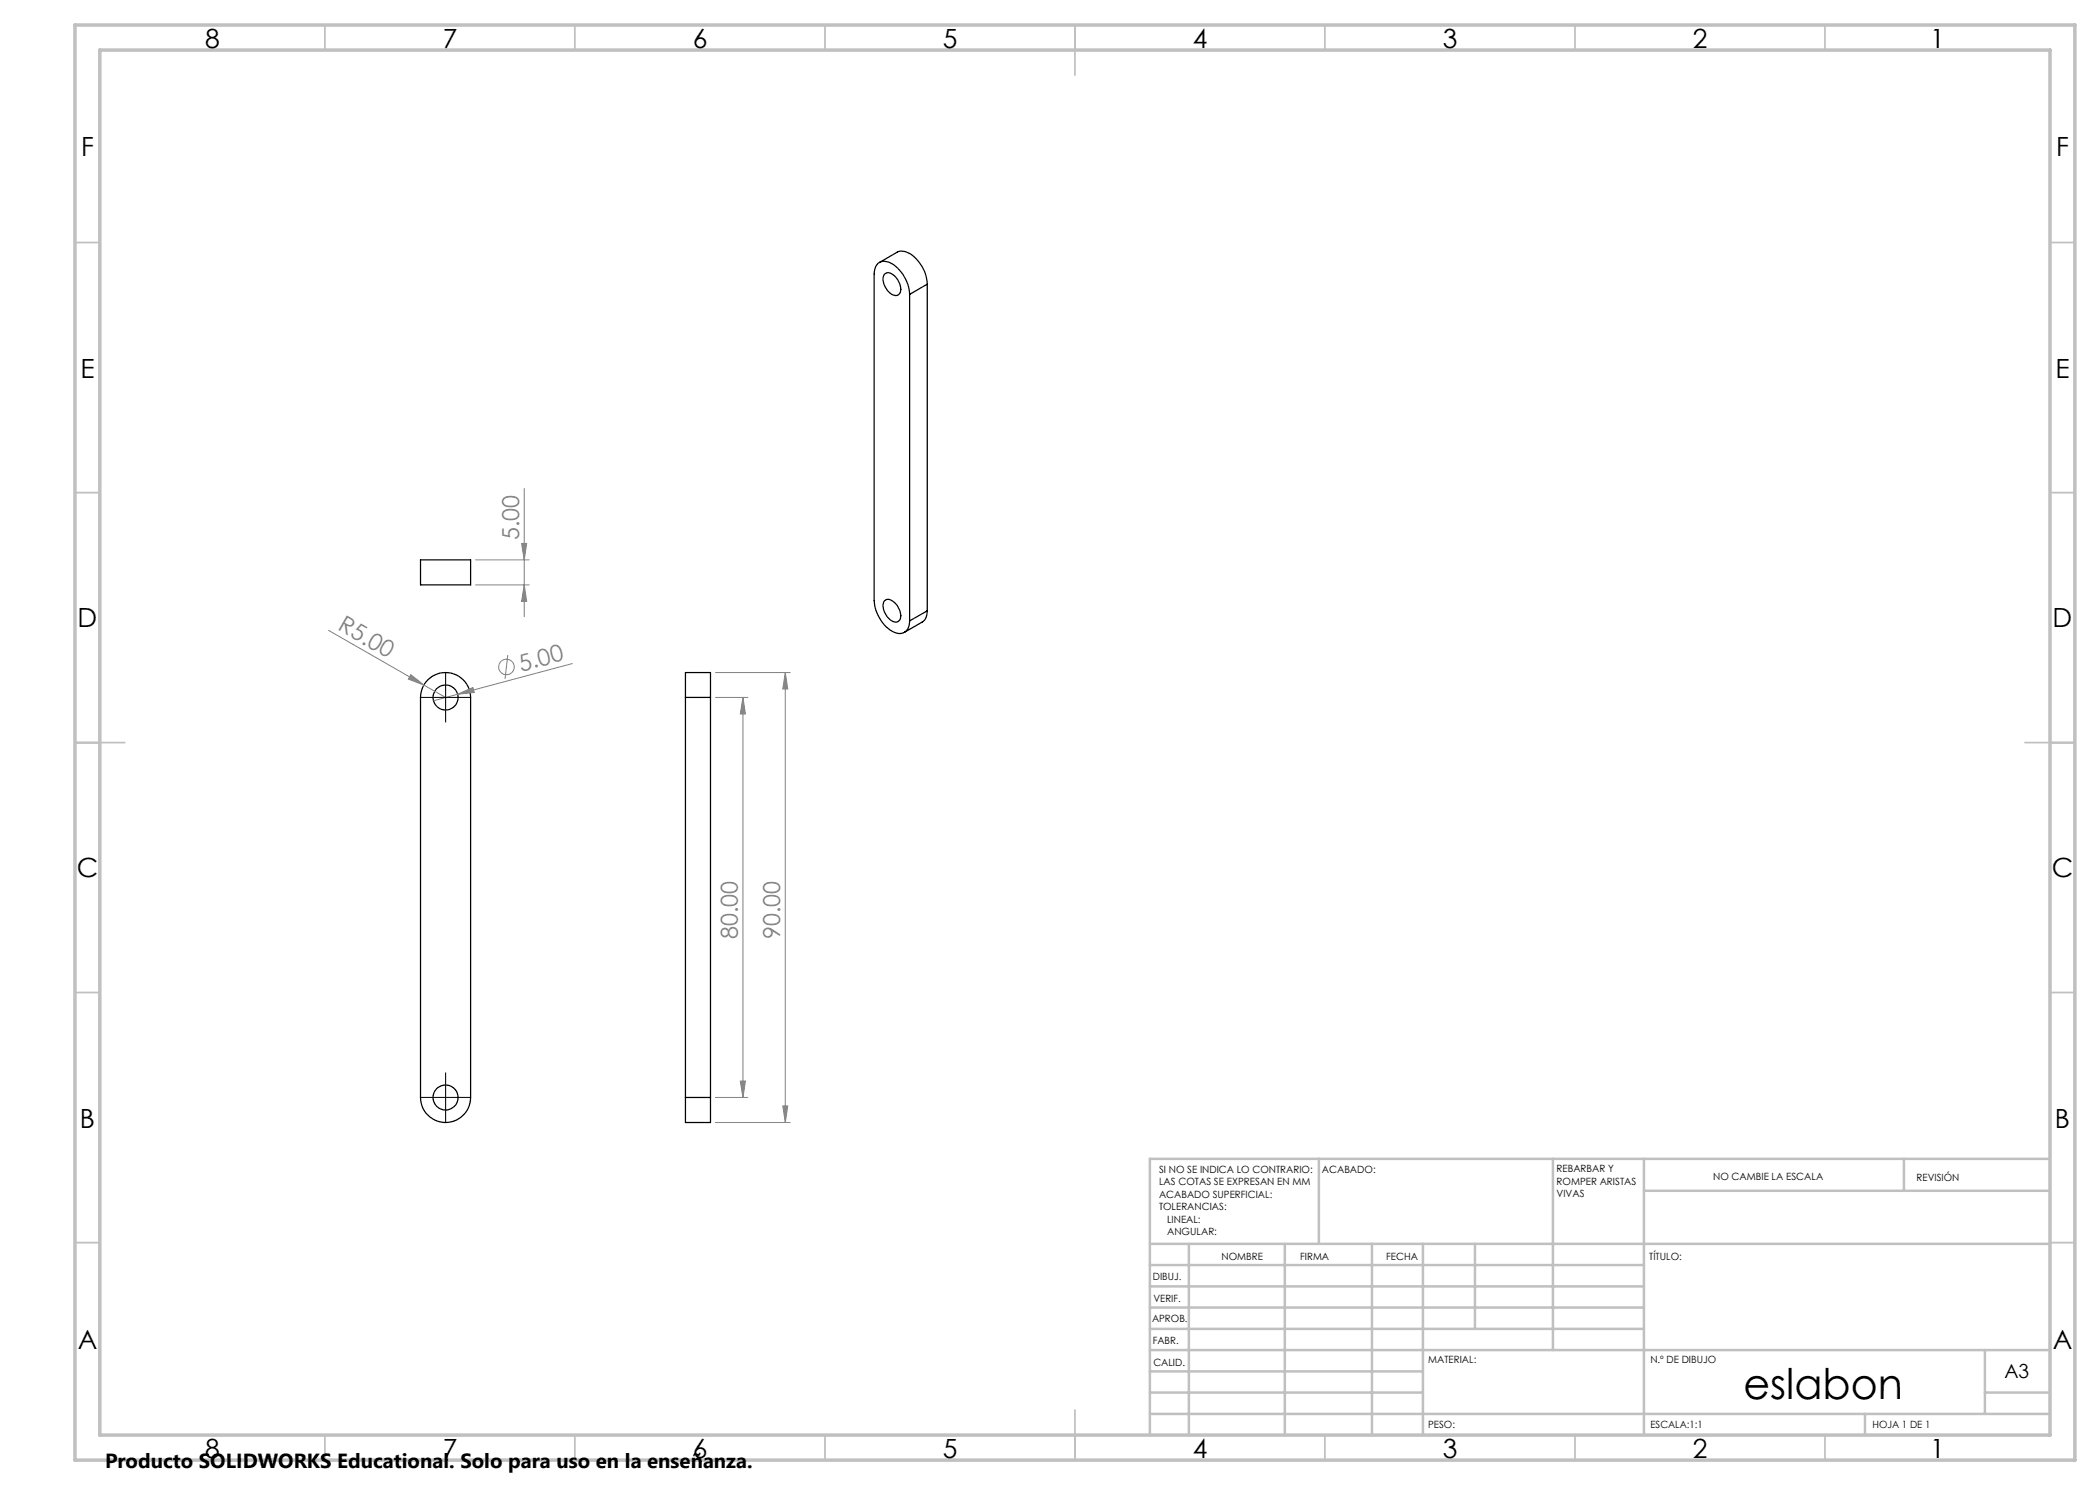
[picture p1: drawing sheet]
<svg xmlns="http://www.w3.org/2000/svg" width="420mm" height="297mm" viewBox="0 0 420 297" stroke-linecap="round" stroke-linejoin="round" font-family="sans-serif">
<g fill="none" stroke="#000" stroke-width=".25">
<path d="M175.9 52.5l3.5-2.1a3.3 3.3 0 0 1 3.7 1.2 8 8 0 0 1 2.4 5.2M176.9 54.9a1.33 1.33 0 0 1 2 .2 3.4 3.4 0 0 1 1.1 3.6 1.21 1.21 0 0 1-2-.1 3.2 3.2 0 0 1-1.1-3.7zM181.9 58.9a7.5 7.5 0 0 0-4.3-6.5 1.98 1.98 0 0 0-2.7 1.9l-.1 65.8a7.5 7.5 0 0 0 4.4 6.5 1.98 1.98 0 0 0 2.7-2v-.4M181.9 58.9v65.3M185.5 56.8l-3.6 2.1M185.5 56.8v65.4M84.1 112h10v5h-10zM85.6 136a5 5 0 0 1 5.4-1.1 5 5 0 0 1 3.1 4.6v80a5 5 0 0 1-5 5 5 5 0 0 1-5-5v-80l.1-1.1 .4-1.1zM137.1 139.5v-5h5v5M137.1 139.5v80M137.1 139.5h5M142.1 139.5v80"/>
<path d="M176.9 120.2a1.33 1.33 0 0 1 2 .3 3.3 3.3 0 0 1 1.1 3.5 1.34 1.34 0 0 1-2.2-.3 3.1 3.1 0 0 1-.9-3.5zM185.5 122.2l-.3 1.2-.5 .8-3.8 2.3M185.5 122.2l-3.6 2M137.1 219.5v5h5v-5M137.1 219.5h5"/>
<circle cx="89.1" cy="139.5" r="2.5"/>
<circle cx="89.1" cy="219.5" r="2.5"/>
</g>
<path d="M65.7 126.1l19.1 10.9M82.2 134.9l2.6 2.1-3.1-1.2zM84.8 137l4.3 2.5" fill="none" stroke="#808080" stroke-width=".2"/>
<g fill="none" stroke="#c0c0c0" stroke-width=".35">
<path d="M65 5v5M115 5v5M165 5v5M215 5v10M265 5v5M315 5v5M365 5v5M15 48.5h5M410 48.5h5M15 98.5h5M410 98.5h5M15 148.5h10"/>
<path d="M405 148.5h10M15 198.5h5M410 198.5h5M15 248.5h5M410 248.5h5M65 287v5M115 287v5M165 287v5M215 282v10M265 287v5M315 287v5M365 287v5"/>
</g>
<g fill="none" stroke="#c0c0c0" stroke-width=".5">
<path d="M263.8 231.8v17M310.6 231.8v38.2M328.8 231.8v55.2M328.8 238.2h81.2M380.8 231.8v6.4M410 231.8h-180v55.2M230 248.8h180M230 257.3h98.8M230 253h98.8M237.8 248.8v38.2M257 248.8v38.2M274.4 248.8v38.2"/>
<path d="M284.6 248.8v38.2M295 248.8v17M230 265.8h98.8M230 261.5h98.8M230 278.5h54.6M230 274.3h54.6M230 270h180M397 278.5h13M397 270v12.8M230 282.8h180M373 282.8v4.2"/>
</g>
<path d="M15 5h400v287h-400zM20 10h390v277h-390z" fill="none" stroke="#c0c0c0" stroke-width=".7"/>
<path d="M82.2 134.9l2.6 2.1-3.1-1.2z" fill="#808080"/>
<g fill="none" stroke="#808080" stroke-width=".2">
<path d="M91.5 138.8l3.1-1.3 .3 1zM91.5 138.8l-4.8 1.4M101.6 131l-.6 4.8M114.5 132.7l-23 6.1"/>
<circle cx="101.3" cy="133.4" r="1.56"/>
</g>
<path d="M91.5 138.8l3.1-1.3 .3 1z" fill="#808080"/>
<path d="M104.8 97.7v25.6M95.1 117h10.7M95.1 112h10.7M104.8 117l.5 3.3h-1z" fill="none" stroke="#808080" stroke-width=".2"/>
<g fill="none" stroke="#000" stroke-width=".2" stroke-dasharray="15.2 1.3 1.3 1.3" stroke-linecap="butt">
<path d="M86.6 139.5h-2.5M89.1 139.5v-2.5M89.1 139.5h-2.5M89.1 139.5v2.5M89.1 139.5h2.5M89.1 137v-2.5M91.6 139.5h2.5M89.1 142v2.5M86.6 219.5h-2.5M89.1 219.5v-2.5M89.1 219.5h-2.5M89.1 219.5v2.5"/>
<path d="M89.1 219.5h2.5M89.1 217v-2.5M91.6 219.5h2.5M89.1 222v2.5"/>
</g>
<path d="M104.8 117l.5 3.3h-1z" fill="#808080"/>
<path d="M104.3 108.7h1l-.5 3.3z" fill="none" stroke="#808080" stroke-width=".2"/>
<path d="M104.3 108.7h1l-.5 3.3z" fill="#808080"/>
<path d="M143.1 134.5h14.9M157.1 134.5v90M143.1 224.5h14.9M156.6 221.2h1l-.5 3.3z" fill="none" stroke="#808080" stroke-width=".2"/>
<path d="M156.6 221.2h1l-.5 3.3z" fill="#808080"/>
<path d="M157.1 134.5l.5 3.3h-1z" fill="none" stroke="#808080" stroke-width=".2"/>
<path d="M157.1 134.5l.5 3.3h-1z" fill="#808080"/>
<path d="M143.1 139.5h6.5M148.6 139.5l.5 3.3h-1zM148.6 139.5v80M143.1 219.5h6.5" fill="none" stroke="#808080" stroke-width=".2"/>
<path d="M148.6 139.5l.5 3.3h-1z" fill="#808080"/>
<path d="M148.1 216.2h1l-.5 3.3z" fill="none" stroke="#808080" stroke-width=".2"/>
<path d="M148.1 216.2h1l-.5 3.3z" fill="#808080"/>
<text font-size="8.5" x="348.7" y="279.7">eslabon</text>
<g font-size="5.3">
<text x="41" y="9.5">8</text>
<text x="88.5" y="9.5">7</text>
<text x="138.5" y="9.5">6</text>
<text x="188.5" y="9.5">5</text>
<text x="238.5" y="9.5">4</text>
<text x="288.5" y="9.5">3</text>
<text x="338.5" y="9.5">2</text>
<text x="386" y="9.5">1</text>
<text x="16.2" y="31.3">F</text>
<text x="411.2" y="31.3">F</text>
<text x="16.1" y="75.5">E</text>
<text x="411.1" y="75.5">E</text>
<text x="15.5" y="125.5">D</text>
<text x="410.5" y="125.5">D</text>
<text x="15.4" y="175.5">C</text>
<text x="410.4" y="175.5">C</text>
<text x="16" y="225.5">B</text>
<text x="411" y="225.5">B</text>
<text x="15.5" y="269.8">A</text>
<text x="410.5" y="269.8">A</text>
<text x="41" y="291.5">8</text>
<text x="88.5" y="291.5">7</text>
<text x="138.5" y="291.5">6</text>
<text x="188.5" y="291.5">5</text>
<text x="238.5" y="291.5">4</text>
<text x="288.5" y="291.5">3</text>
<text x="338.5" y="291.5">2</text>
<text x="386" y="291.5">1</text>
</g>
<g font-size="4.7" fill="#808080">
<text x="103.8" y="108" transform="rotate(-90 103.8 108)">5.00</text>
<text x="67.4" y="125.9" transform="rotate(30 67.4 125.9)">R5.00</text>
<text x="104.2" y="134.4" transform="rotate(-15 104.2 134.4)">5.00</text>
<text x="147.6" y="187.9" transform="rotate(-90 147.6 187.9)">80.00</text>
<text x="156.1" y="187.9" transform="rotate(-90 156.1 187.9)">90.00</text>
</g>
<text font-size="4.1" x="21" y="293.7">Producto SOLIDWORKS Educational. Solo para uso en la enseñanza.</text>
<text font-size="3.9" x="400.9" y="275.5">A3</text>
<g font-size="2">
<text x="231.8" y="234.6">SI NO SE INDICA LO CONTRARIO:</text>
<text x="231.8" y="237.1">LAS COTAS SE EXPRESAN EN MM</text>
<text x="231.8" y="239.6">ACABADO SUPERFICIAL:</text>
<text x="264.4" y="234.6">ACABADO:</text>
<text x="311.3" y="234.5">REBARBAR Y</text>
<text x="311.3" y="237">ROMPER ARISTAS</text>
<text x="311.3" y="239.5">VIVAS</text>
<text x="342.6" y="236">NO CAMBIE LA ESCALA</text>
<text x="383.3" y="236.2">REVISIÓN</text>
<text x="231.8" y="242.1">TOLERANCIAS:</text>
<text x="233.4" y="244.6">LINEAL:</text>
<text x="233.4" y="247.1">ANGULAR:</text>
<text x="244.3" y="252">NOMBRE</text>
<text x="260" y="251.9">FIRMA</text>
<text x="277.2" y="251.9">FECHA</text>
<text x="329.9" y="251.9">TÍTULO:</text>
<text x="230.6" y="256.1">DIBUJ.</text>
<text x="230.7" y="260.3">VERIF.</text>
<text x="230.4" y="264.4">APROB.</text>
<text x="230.5" y="268.8">FABR.</text>
<text x="230.7" y="273.1">CALID.</text>
<text x="285.6" y="272.5">MATERIAL:</text>
<text x="330.1" y="272.5">N.º DE DIBUJO</text>
<text x="285.6" y="285.5">PESO:</text>
<text x="330.1" y="285.6">ESCALA:1:1</text>
<text x="374.5" y="285.6">HOJA 1 DE 1</text>
</g>
</svg>
